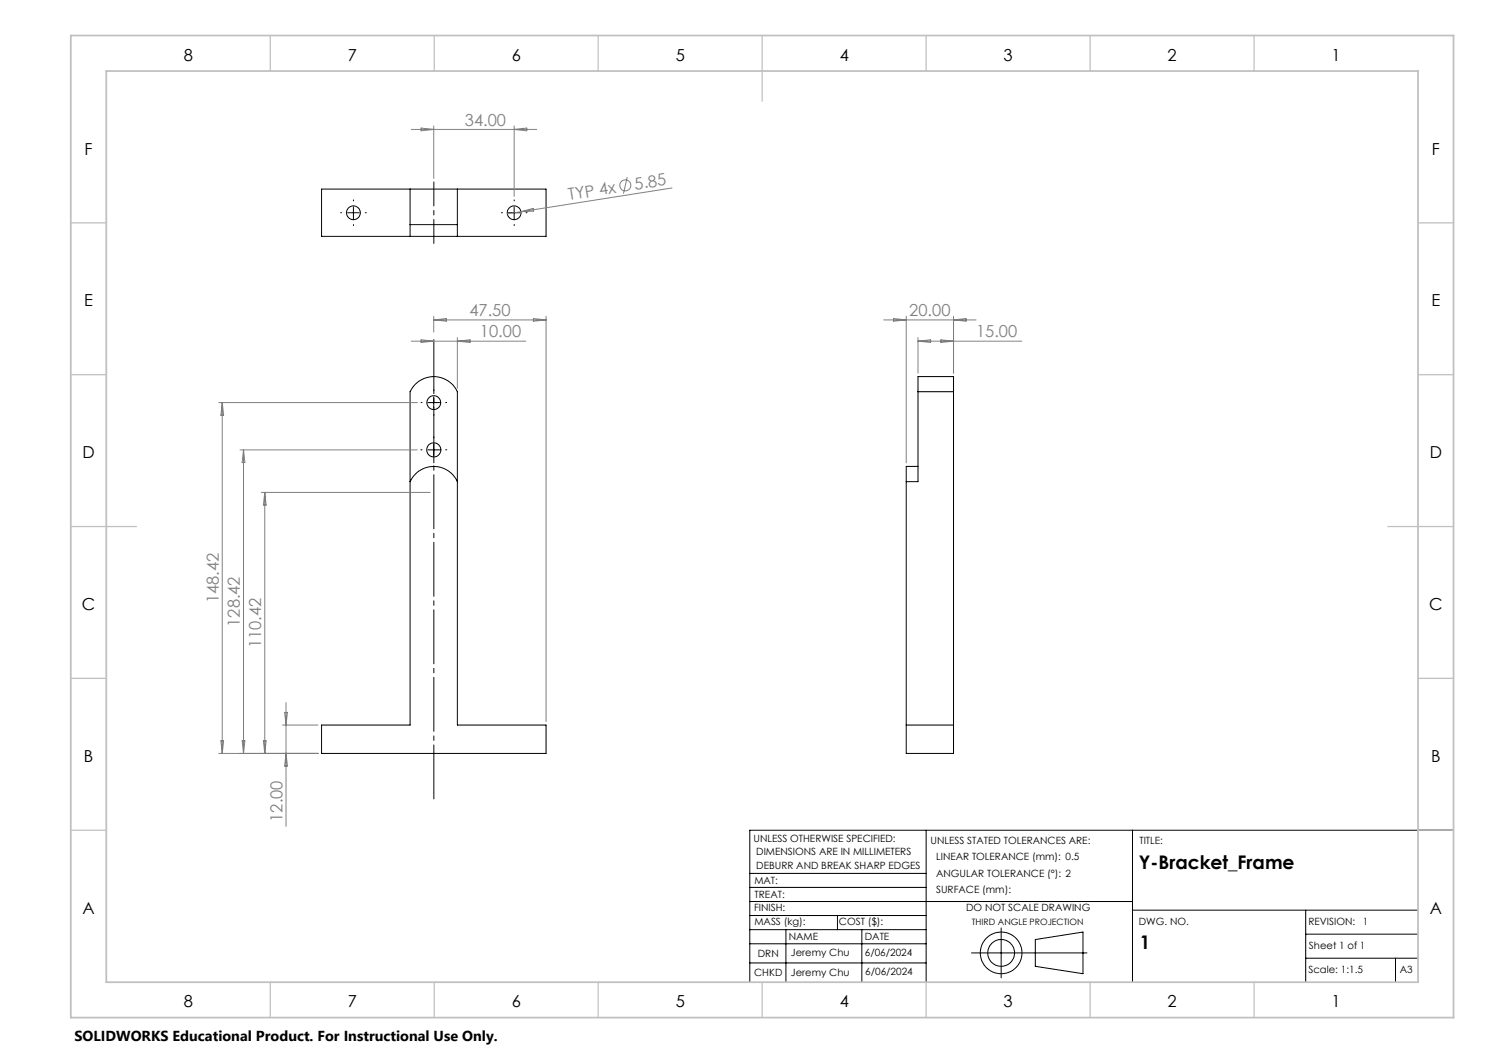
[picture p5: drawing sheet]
<svg xmlns="http://www.w3.org/2000/svg" width="420mm" height="297mm" viewBox="0 0 420 297" stroke-linecap="round" stroke-linejoin="round" font-family="sans-serif">
<g fill="none" stroke="#000" stroke-width=".28">
<path d="M99.7 58.3v3.4M115.7 53.3h13.3M115.7 53.3h-25v13.4h25M115.7 53.3v13.4M129 53.3v13.4M129 53.3h25v13.4h-25M145 58.3v3.4M98 60h3.4M115.7 63.4h13.3M115.7 66.7h13.3M143.4 60h3.3M117 108.5a7.3 7.3 0 0 1 12 2v94h25v8h-63.3v-8h25v-94z"/>
<path d="M120.7 113.6h3.3M122.3 111.9v3.3M258.9 110.5v-4.3h10.1v4.3M258.9 110.5h10.1M258.9 110.5v25.4h-3.3M269 110.5v102h-13.4v-76.6M115.7 135.9a7.3 7.3 0 0 1 6.6-4.3 7.3 7.3 0 0 1 6.7 4.3M120.7 126.9h3.3M122.3 125.2v3.3M258.9 131.5h-3.3v4.4M255.6 204.5h13.4M261.2 234.2v42.8"/>
<path d="M319.4 234.2v42.8M400 234.2h-188.5v42.8M211.5 250.3h49.7M211.5 254.3h107.9M211.5 246.3h49.7M211.5 258.2h49.7M236.2 258.2v4M319.4 256.7h80.6M368.3 256.7v20.3M211.5 262.2h49.7M211.5 266.2h49.7M211.5 271.6h49.7"/>
<path d="M221.7 262.2v14.8M243.1 262.2v14.8M274 268.8h32.6M282.4 261.7v14.1M292 265l13.5-2.1v11.7l-13.5-2zM368.3 263.5h31.7M368.3 270.3h31.7M393.6 270.3v6.7"/>
<circle cx="99.7" cy="60" r="1.95"/>
<circle cx="145" cy="60" r="1.95"/>
<circle cx="122.4" cy="113.6" r="1.95"/>
<circle cx="122.4" cy="126.9" r="2"/>
<circle cx="282.4" cy="268.8" r="5.9"/>
<circle cx="282.4" cy="268.8" r="3.8"/>
</g>
<g fill="none" stroke="#808080" stroke-width=".28">
<path d="M116 36.5h35.4M118.8 36.1l3.5 .4-3.5 .4zM122.3 35.5v14.8M145 35.5v19.9M145 36.5l3.6-.4v.8zM146.9 59.7l-3.8 .6M146.9 59.7l3.5-.9 .1 .7zM176.9 49.9l-1 4.7M189.5 53l-42.6 6.7M116 96.2h32.3M118.8 95.8l3.5 .4-3.5 .4zM122.3 90.2h31.7"/>
<path d="M122.3 89.2v4.5M122.3 90.2l3.6-.4v.8zM129 95.2v14.3M129 96.2l3.6-.4v.8zM150.5 89.8l3.5 .4-3.5 .4zM154 89.2v114.3M249.3 90.2h26M252.1 89.8l3.5 .4-3.5 .4zM255.6 89.2v41.4M258.9 95.2v10M258.9 96.2h29.3M258.9 96.2l3.6-.4v.8z"/>
<path d="M265.4 95.8l3.6 .4-3.6 .4zM269 89.2v16M269 90.2l3.5-.4v.8zM61.7 113.6h56M62.7 113.6v98.9M62.7 113.6l.4 3.5h-.8zM67.7 126.9h50M68.7 126.9v85.6M68.7 126.9l.4 3.6h-.8zM73.7 138.9h47.7M74.7 138.9v73.6M74.7 138.9l.4 3.5h-.8z"/>
<path d="M80.7 198.2v34.9M61.7 212.5h28M62.3 208.9h.8l-.4 3.6zM68.3 208.9h.8l-.4 3.6zM74.3 208.9h.8l-.4 3.6zM79.7 204.5h10M80.3 200.9h.8l-.4 3.6zM80.7 212.5l.4 3.6h-.8z"/>
<circle cx="176.4" cy="52.3" r="1.55"/>
</g>
<path d="M122.4 68.7v-17.4" fill="none" stroke="#000" stroke-width=".28" stroke-dasharray="15.2 1.3 1.3 1.3" stroke-dashoffset="8.5"/>
<g fill="none" stroke="#000" stroke-width=".28" stroke-dasharray="15.2 1.3 1.3 1.3">
<path d="M96.4 60h-.3M99.7 56.7v-.3M103 60h.3M141.7 60h-.3M145 56.7v-.3M148.4 60h.3M99.7 63.3v.3M145 63.3v.3M119 113.5h-.2M122.4 110.2v-.3M122.4 116.9v.3M125.7 113.5h.3"/>
<path d="M119 126.9h-.3M122.4 123.5v-.3M122.4 130.2v.3M125.7 126.9h.3"/>
</g>
<path d="M122.4 226.5v-131.9" fill="none" stroke="#000" stroke-width=".28" stroke-dasharray="15.2 1.3 1.3 1.3" stroke-dashoffset="-1.2"/>
<path d="M400 234.2h10" fill="none" stroke="#000" stroke-width=".35"/>
<g fill="none" stroke="#c0c0c0" stroke-width=".35">
<path d="M76.2 10v10M122.5 10v10M168.7 10v10M215 10v18.5M261.2 10v10M307.5 10v10M353.7 10v10M20 62.9h10M400 62.9h10M20 105.7h10M400 105.7h10M20 148.5h18.5"/>
<path d="M391.5 148.5h18.5M20 191.3h10M400 191.3h10M20 234.2h10M400 234.2h10M76.2 277v10M122.5 277v10M168.7 277v10M215 277v10M261.2 277v10M307.5 277v10M353.7 277v10"/>
</g>
<path d="M20 10h390v277h-390zM30 20h370v257h-370z" fill="none" stroke="#c0c0c0" stroke-width=".5"/>
<g font-size="5.3">
<text x="321.3" y="245.2">Y-Bracket_Frame</text>
<text x="321.5" y="267.8">1</text>
</g>
<g font-size="4.7">
<text x="51.8" y="17.2">8</text>
<text x="98.1" y="17.2">7</text>
<text x="144.3" y="17.2">6</text>
<text x="190.6" y="17.2">5</text>
<text x="236.8" y="17.2">4</text>
<text x="283.1" y="17.2">3</text>
<text x="329.3" y="17.2">2</text>
<text x="375.6" y="17.2">1</text>
<text x="23.9" y="43.6">F</text>
<text x="403.9" y="43.6">F</text>
<text x="23.8" y="86.4">E</text>
<text x="403.8" y="86.4">E</text>
<text x="23.3" y="129.3">D</text>
<text x="403.3" y="129.3">D</text>
<text x="23.1" y="172.1">C</text>
<text x="403.1" y="172.1">C</text>
<text x="23.7" y="214.9">B</text>
<text x="403.7" y="214.9">B</text>
<text x="23.3" y="257.8">A</text>
<text x="403.3" y="257.8">A</text>
<text x="51.8" y="284.2">8</text>
<text x="98.1" y="284.2">7</text>
<text x="144.3" y="284.2">6</text>
<text x="190.6" y="284.2">5</text>
<text x="236.8" y="284.2">4</text>
<text x="283.1" y="284.2">3</text>
<text x="329.3" y="284.2">2</text>
<text x="375.6" y="284.2">1</text>
</g>
<g font-size="4.7" fill="#808080">
<text x="131.1" y="35.5">34.00</text>
<text x="179.2" y="53.6" transform="rotate(-9 179.2 53.6)">5.85</text>
<text x="160.5" y="56.5" transform="rotate(-9 160.5 56.5)">TYP 4x</text>
<text x="132.4" y="89.2">47.50</text>
<text x="256.5" y="89.2">20.00</text>
<text x="135.4" y="95.2">10.00</text>
<text x="275.3" y="95.2">15.00</text>
<text x="61.7" y="170.1" transform="rotate(-90 61.7 170.1)">148.42</text>
<text x="67.7" y="176.8" transform="rotate(-90 67.7 176.8)">128.42</text>
<text x="73.7" y="182.8" transform="rotate(-90 73.7 182.8)">110.42</text>
<text x="79.7" y="231.8" transform="rotate(-90 79.7 231.8)">12.00</text>
</g>
<text font-size="4.1" x="21" y="293.7">SOLIDWORKS Educational Product. For Instructional Use Only.</text>
<g font-size="2.8">
<text x="212.5" y="237.4">UNLESS OTHERWISE SPECIFIED:</text>
<text x="262.5" y="238">UNLESS STATED TOLERANCES ARE:</text>
<text x="321.4" y="238">TITLE:</text>
<text x="213.3" y="245">DEBURR AND BREAK SHARP EDGES</text>
<text x="213.3" y="241.2">DIMENSIONS ARE IN MILLIMETERS</text>
<text x="264" y="242.5">LINEAR TOLERANCE (mm): 0.5</text>
<text x="212.8" y="249.3">MAT:</text>
<text x="264" y="251.8">SURFACE (mm):</text>
<text x="264" y="247.3">ANGULAR TOLERANCE (°): 2</text>
<text x="212.7" y="256.9">FINISH:</text>
<text x="212.9" y="253.2">TREAT:</text>
<text x="272.5" y="256.9">DO NOT SCALE DRAWING</text>
<text x="212.8" y="261">MASS (kg):</text>
<text x="236.6" y="261">COST ($):</text>
<text x="321.2" y="261">DWG. NO.</text>
<text x="369.1" y="261">REVISION:</text>
<text x="384.4" y="261">1</text>
<text x="213.8" y="269.9">DRN</text>
<text x="222.5" y="265.2">NAME</text>
<text x="223.1" y="269.8">Jeremy Chu</text>
<text x="243.9" y="269.7">6/06/2024</text>
<text x="243.9" y="265.1">DATE</text>
<text x="369.2" y="267.8">Sheet 1 of 1</text>
<text x="212.7" y="275.4">CHKD</text>
<text x="223.1" y="275.3">Jeremy Chu</text>
<text x="244.1" y="275.1">6/06/2024</text>
<text x="369.1" y="274.5">Scale: 1:1.5</text>
<text x="394.8" y="274.5">A3</text>
</g>
<text font-size="2.5" x="274.2" y="260.9">THIRD ANGLE PROJECTION</text>
</svg>
